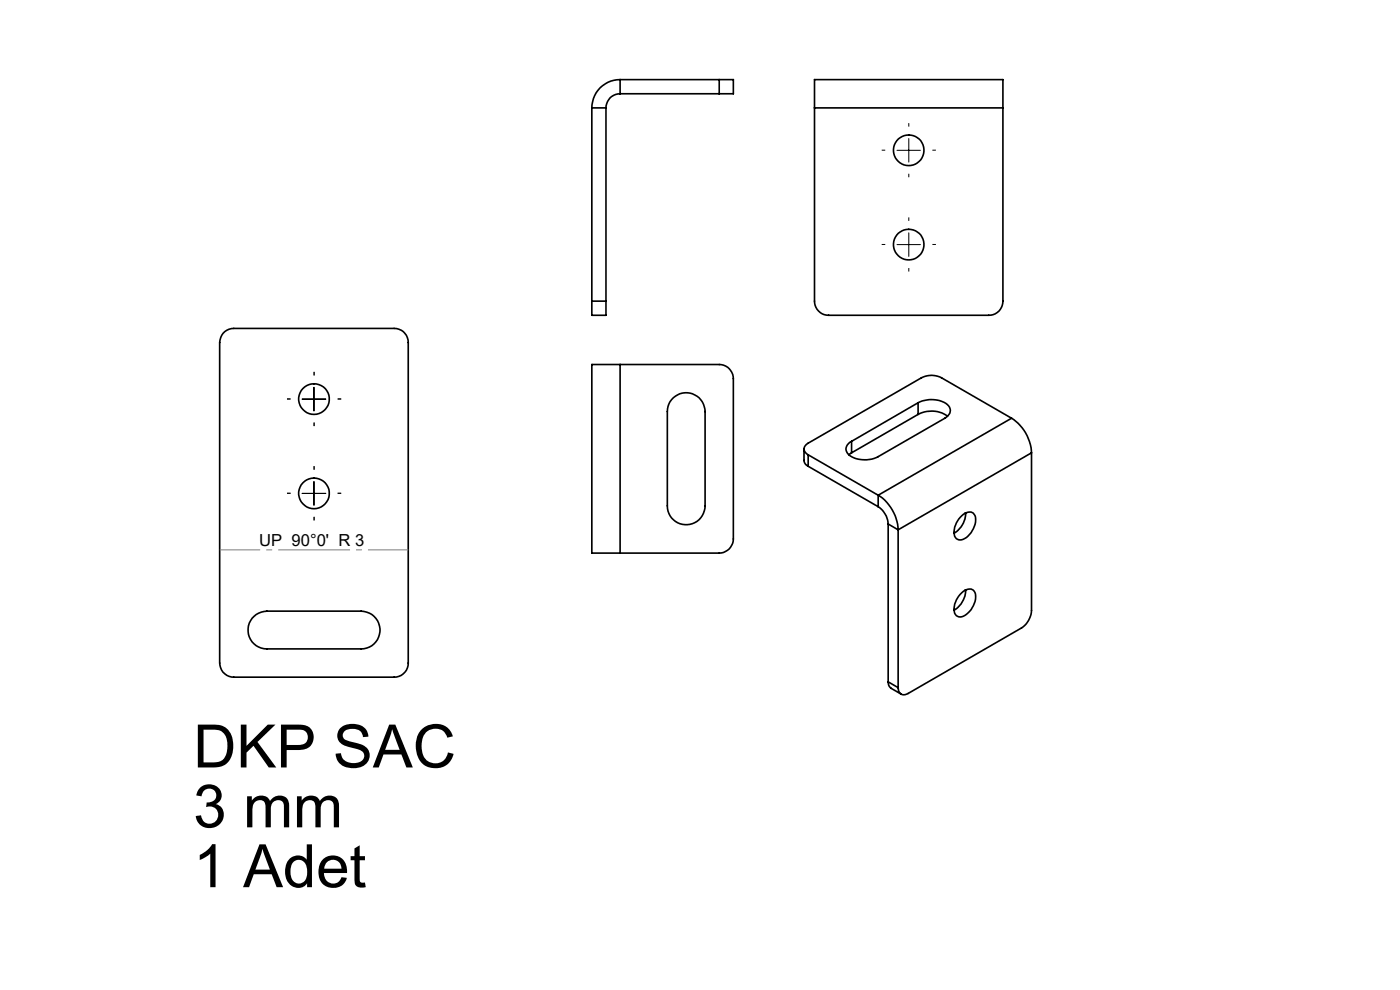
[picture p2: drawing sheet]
<svg xmlns="http://www.w3.org/2000/svg" width="297mm" height="210mm" viewBox="0 0 297 210" stroke-linecap="round" stroke-linejoin="round" font-family="sans-serif">
<g fill="none" stroke="#000" stroke-width=".35">
<path d="M131.6 19.9a2.95 2.95 0 0 0-3 3M131.6 16.9a6 6 0 0 0-6 6M131.6 16.9v3M131.6 16.9h21M131.6 19.9h21M152.6 16.9h3v3h-3M152.6 16.9v3M125.6 22.9h3M125.6 22.9v41M128.6 22.9v41M172.8 22.9v41a3 3 0 0 0 3 3h34a2.95 2.95 0 0 0 3-3v-41M172.8 22.9v-6h40v6"/>
<path d="M172.8 22.9h40M47.7 70.3a3 3 0 0 1 1.9-.6h34a2.92 2.92 0 0 1 3 3v67.9a2.99 2.99 0 0 1-3 3h-34a3 3 0 0 1-3-3l.1-68.5a3 3 0 0 1 1-1.8zM125.6 63.9v3h3v-3M125.6 63.9h3M131.6 77.3h-6v40h6M131.6 77.3h21a3 3 0 0 1 3 3v34a3 3 0 0 1-3 3h-21M131.6 77.3v40M142.8 84.4a4 4 0 0 1 4.4-.8 4 4 0 0 1 2.4 3.7v20a4 4 0 0 1-4 4 4 4 0 0 1-4-4v-20l.1-1.1a3.7 3.7 0 0 1 1.1-1.8zM170.6 95.2v2.8l.3 .5 .5 .4M171.4 98.9l14.9 8.6M171.4 96.5v2.4M171.4 96.5l14.9 8.5"/>
<path d="M180.7 96.1l-.6 .4M180.7 93.6v2.5M194.8 85.4a5.9 5.9 0 0 1 6.4 .7 1.69 1.69 0 0 1-.8 2.6l-14.1 8.2a5.9 5.9 0 0 1-6.5-.7 1.65 1.65 0 0 1 .9-2.6M194.8 87.9a5.9 5.9 0 0 1 6.2 .4M194.8 85.4l-14.1 8.2M194.8 85.4v2.5M194.8 87.9l-14.1 8.2M214.6 88.7a9.2 9.2 0 0 1 4.2 7.4M214.6 88.7l-14.9-8.6a4.6 4.6 0 0 0-4.2 0l-24.1 13.9a1.31 1.31 0 0 0-.8 1.2 1.31 1.31 0 0 0 .8 1.3M214.6 88.7l-28.3 16.3M218.8 96.1v33.4a4.8 4.8 0 0 1-2.1 3.7l-24 13.9a1.3 1.3 0 0 1-1.5 .1 1.3 1.3 0 0 1-.7-1.3M218.8 96.1l-28.3 16.3"/>
<path d="M186.3 105a9.2 9.2 0 0 1 4.2 7.4M186.3 107.5a4.8 4.8 0 0 1 2.1 3.7M186.3 105v2.5M188.4 111.2l2.1 1.2M188.4 111.2v33.4M190.5 112.4v33.5M203.7 109.7a2.25 2.25 0 0 1 2.8-.8 3.2 3.2 0 0 1-.3 3.7 2.8 2.8 0 0 1-3.1 1.8 2.26 2.26 0 0 1-.4-3zM204.9 108.8a5 5 0 0 1-2.5 4.3M53.9 130.7a4.2 4.2 0 0 1 2.7-1.1h20a4 4 0 0 1 4 4 4 4 0 0 1-4 4h-20a4 4 0 0 1-3.7-2.5 4 4 0 0 1 1-4.4zM203.7 126.1a2.25 2.25 0 0 1 2.8-.9 3.2 3.2 0 0 1-.3 3.7 2.8 2.8 0 0 1-3.1 1.8 2.26 2.26 0 0 1-.4-3zM204.9 125.2a5.1 5.1 0 0 1-2.5 4.2M188.4 144.6l.1 .7 .3 .5 2.4 1.4"/>
<path d="M188.4 144.6l2.1 1.3"/>
<circle cx="192.8" cy="31.9" r="3.2"/>
<circle cx="192.8" cy="51.9" r="3.2"/>
<circle cx="66.6" cy="84.7" r="3.2"/>
<circle cx="66.6" cy="104.7" r="3.2"/>
</g>
<g fill="none" stroke="#000" stroke-width=".21" stroke-dasharray="15.2 1.3 1.3 1.3" stroke-linecap="butt">
<path d="M187.8 31.9h-.8M192.8 26.9v-.8M192.8 36.9v.7M197.8 31.9h.7M187.8 51.9h-.8M192.8 46.9v-.8M192.8 56.9v.7M197.8 51.9h.7M66.6 79.6v-.7M61.6 84.6h-.7M66.6 89.6v.8M66.6 99.6v-.7"/>
<path d="M71.6 84.6h.8M61.6 104.6h-.7M66.6 109.6v.8M71.6 104.6h.8"/>
</g>
<path d="M46.6 116.6h40" fill="none" stroke="#808080" stroke-width=".21" stroke-dasharray="15.2 1.3 1.3 1.3" stroke-dashoffset="6.7" stroke-linecap="butt"/>
<path d="M190.3 31.9h5M192.8 29.4v5M190.3 51.9h5M192.8 49.4v5M64.1 84.7h5M66.6 82.2v5M64.1 104.7h5M66.6 102.2v5" fill="none" stroke="#000" stroke-width=".21"/>
<g font-size="12.7">
<text x="41" y="162.8">DKP SAC</text>
<text x="41" y="175.5">3 mm</text>
<text x="41" y="188.2">1 Adet</text>
</g>
<text font-size="3.5" x="55" y="115.9">UP 90°0' R 3</text>
</svg>
